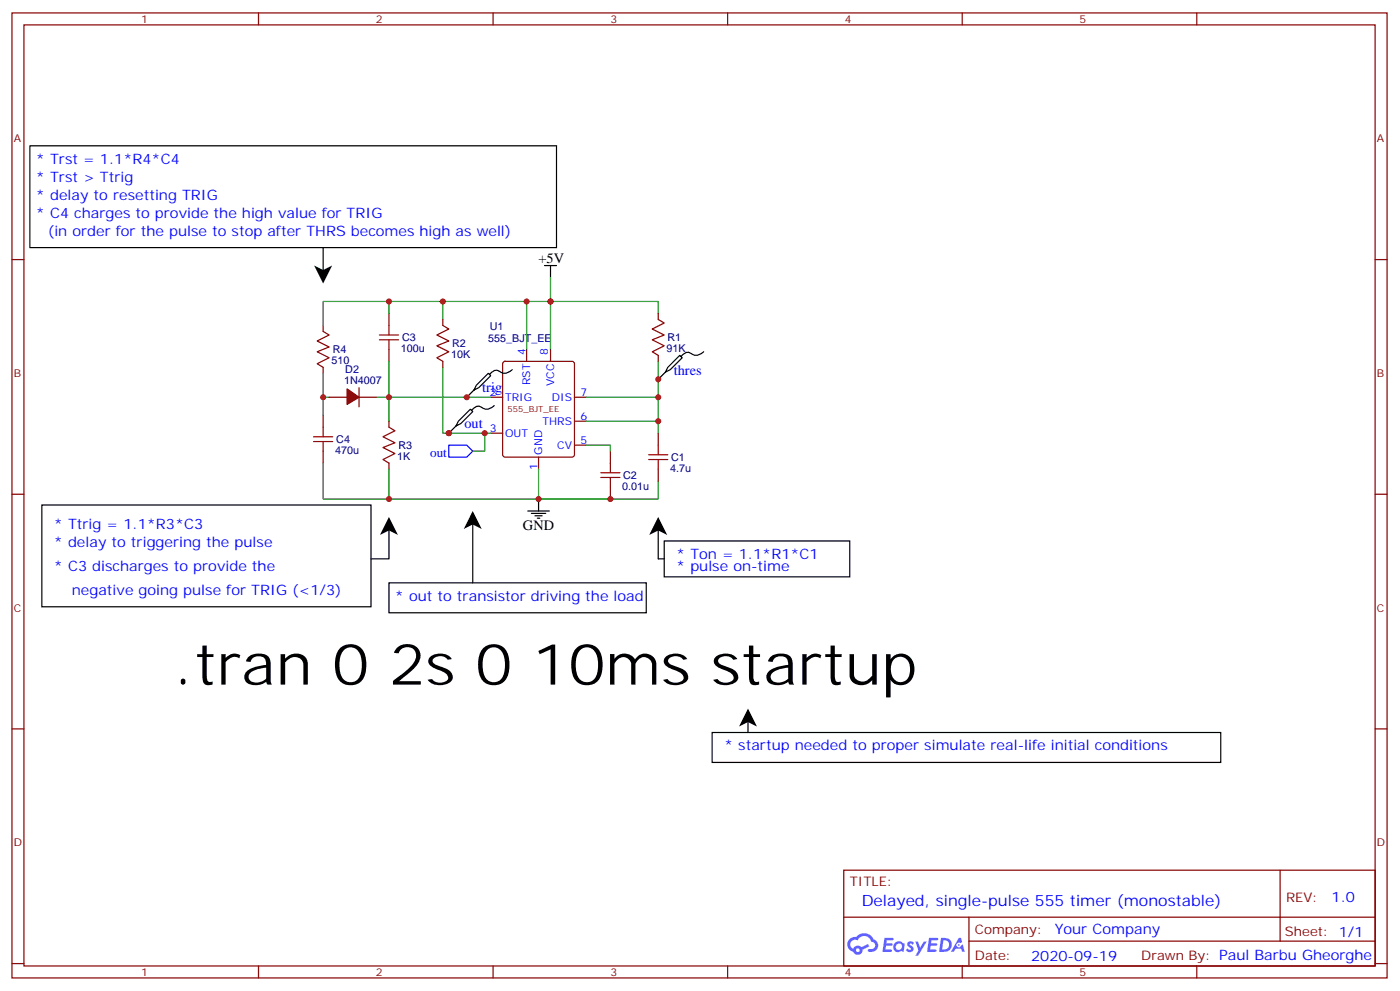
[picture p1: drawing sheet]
<svg xmlns="http://www.w3.org/2000/svg" width="413mm" height="292mm" viewBox="0 0 413 292" stroke-linecap="round" stroke-linejoin="round" font-family="sans-serif">
<g fill="none" stroke="#870000" stroke-width=".35">
<path d="M3.5 3.8h405.4v284.3h-405.4zM7.1 7.3h398.2v277.3h-398.2zM76.2 3.8v3.5M145.3 3.8v3.5M214.5 3.8v3.5M283.6 3.8v3.5M352.8 3.8v3.5M3.5 76.5h3.6M405.3 76.5h3.6M3.5 145.6h3.6M405.3 145.6h3.6M3.5 214.8h3.6"/>
<path d="M405.3 214.8h3.6M248.7 256.4h156.6v28.2h-156.6zM377.3 256.4v20.9M248.7 270.2h156.5M285.6 277.3h119.6M285.6 270.2v14.2M3.5 283.9h3.6M76.2 284.6v3.5M145.3 284.6v3.5M214.5 284.6v3.5M283.6 284.6v3.5M352.8 284.6v3.5"/>
<path d="M405.3 283.9h3.6"/>
</g>
<g fill="#5487ff">
<path d="M267.7 277.6a1.22 1.22 0 0 1 1.7 .2l-.4 .6a.47 .47 0 0 0-.3-.4 .47 .47 0 0 0-.5 .2l.1 .2a1.14 1.14 0 0 1 .8 1.8 1.14 1.14 0 0 1-1.9 0l-.2-.2 .5-.6 .7 .5a.29 .29 0 0 0 .3-.3 .29 .29 0 0 0-.2-.3 1.04 1.04 0 0 1-.6-1.7z"/>
<path d="M260.7 276.3h2.4l.3 .2-.2 .5-1.8 .1-.1 .8h1.5l.3 .4-.3 .4h-1.6l-.2 1.1h1.7l.2 .3-.2 .3-2.6 .1z"/>
<path d="M273.8 276.3h2.4l.3 .2-.1 .5-1.8 .1-.2 .8h1.6l.3 .4-.4 .4h-1.6l-.1 1.1h1.7l.2 .3-.2 .3-2.6 .1z"/>
<path d="M282.6 276.3h.7l.3 1.3-.6 .3a.69 .69 0 0 0-1 .3 .69 .69 0 0 0 .4 .9 .69 .69 0 0 0 .9-.6l.5-.2 .6 2.2h-.8l-.2-.9h-1.8l-.5 .9h-.8z"/>
<path d="M269.8 277.4h.8l.6 1.8 1.1-1.8h.9l-2.6 4.2h-.8l.9-1.5z"/>
<path d="M277.4 276.3l-.6 4.2h1.3a2.11 2.11 0 0 0 2.5-2.1 2.11 2.11 0 0 0-2.5-2.1zM278.1 277.1a1.39 1.39 0 0 1 1.7 1.4 1.39 1.39 0 0 1-1.8 1.3h-.3z"/>
<path d="M263.7 277.9a1.54 1.54 0 0 0-.1 2.2 1.54 1.54 0 0 0 2.2 .1l.6 .3 .3-2.3-.2-.3h-.4a1.49 1.49 0 0 0-2.4 0zM264 278.9a.94 .94 0 0 1 1.8 0 .94 .94 0 0 1-1.8 0z"/>
<path d="M250.4 276.7a2.18 2.18 0 0 0 1.1 3.7 1.44 1.44 0 0 0 1.6 .9 1.44 1.44 0 0 0 1.2-1.4l2-1.1-.5-.7-1.9 1a1.47 1.47 0 0 0-2.4 .4 1.39 1.39 0 0 1-.7-1.9 1.39 1.39 0 0 1 2-.5 2.12 2.12 0 0 1 2.2-1.3 2.12 2.12 0 0 1 1.9 1.7 1.14 1.14 0 0 1 1.1 1.4 1.14 1.14 0 0 1-1.7 .7 .43 .43 0 0 0-.5 .4 .43 .43 0 0 0 .4 .5 1.98 1.98 0 0 0 2.5-1.2 1.98 1.98 0 0 0-1.2-2.6 3.1 3.1 0 0 0-5.3-.6l-.9 .1zM252.3 280a.55 .55 0 0 1 1.1 0 .55 .55 0 0 1-1.1 0z"/>
<circle cx="282.6" cy="278.4" r=".26"/>
</g>
<g fill="none" stroke="#870000" stroke-width=".35">
<path d="M95.2 95.9v1.7l1.8 1.1-3.5 1.8 3.5 1.7-3.5 1.4 3.5 1.8-3.5 1.8 1.7 1v1.8M114.7 92.4v3.5M130.5 94.1v1.8l1.8 1-3.5 1.8 3.5 1.8-3.5 1.4 3.5 1.7-3.5 1.8 1.7 1.1v1.7M194 92.4v1.7l1.8 1.1-3.5 1.7 3.5 1.8-3.5 1.4 3.5 1.8-3.5 1.7 1.7 1.1v1.8M97 117.1h5.3M105.8 117.1h5.3M105.8 114.2v5.7M114.7 102.9v3.6M144.6 117.1h3.6M148.4 106.7l.5-.2h19.7l.5 .2 .2 .5v26.8l-.2 .5-.5 .2h-19.7l-.5-.2-.2-.5v-26.8zM155.2 102.9v3.6M162.3 102.9v3.6"/>
<path d="M169.3 117.1h3.6M95.2 122.3v3.6M95.2 132.9v3.6M114.7 124.1v1.8l1.7 1-3.5 1.8 3.5 1.8-3.5 1.4 3.5 1.7-3.5 1.8 1.8 1.1v1.7M144.6 127.6h3.6M158.7 134.7v3.5M169.3 131.2h3.6M169.3 124.1h3.6M179.9 132.9v3.6M194 127.6v3.6M194 138.2v3.5M179.9 143.5v3.5"/>
</g>
<g fill="none" stroke="#000" stroke-width=".35">
<path d="M8.8 43h155.2v30h-155.2zM95.2 73v7M160.5 78.2h3.5M162.3 78.2v3.6M139.7 114.9l1.4-.7 3.5-3.5-.7-.7-3.5 3.5-.7 1.4-2.1 2.2M145.7 119.5a3.1 3.1 0 0 1-4.4 .2 2.4 2.4 0 0 0-2.3 1.2M151 108.9a3.1 3.1 0 0 1-4.4 .2 2.4 2.4 0 0 0-2.3 1.2M196.1 109.6l1.5-.7 3.5-3.5-.7-.7-3.6 3.5-.7 1.4-2.1 2.2M207.4 103.6a3.1 3.1 0 0 1-4.4 .2 2.4 2.4 0 0 0-2.3 1.3M134.4 125.5l1.4-.7 3.5-3.5-.7-.7-3.5 3.5-.7 1.4-2.1 2.1M12.3 148.8h97.1v30h-97.1zM114.7 155.9v8.8h-5.3"/>
<path d="M139.3 154.1v17.6M155.6 150.6h6.3M156.6 151.3h4.3M157.7 152h2.1M158.4 152.7h.7M158.7 147v3.6M194 155.9v8.8h1.8M195.8 159.4h54.7v10.6h-54.7zM114.7 171.7h75.8v8.9h-75.8zM209.9 215.8h149.9v8.8h-149.9zM220.5 212.3v3.5"/>
</g>
<g fill="none" stroke="#008700" stroke-width=".35">
<path d="M114.7 88.8h-19.5v7.1M130.5 88.8h-15.8v3.6M155.2 88.8v14.1M162.3 81.8v21.1M194 92.4v-3.6h-63.5v5.3M95.2 117.1h1.8M95.2 110v12.3M111.1 117.1h33.5M114.7 106.5v17.6M130.5 108.2v19.4h14.1M172.9 117.1h21.1M194 106.5v17.6h-21.1"/>
<path d="M95.2 136.5v10.5h19.5M114.7 138.2v8.8h65.2M142.9 127.6v5.3h-3.6M158.7 138.2v8.8h35.3v-5.3M172.9 131.2h7v1.7M194 124.1v3.5"/>
</g>
<g fill="none" stroke="#a10000" stroke-width=".35">
<path d="M111.8 98.7h5.7M114.7 95.9v2.8M111.8 100.1h5.7M114.7 100.1v2.8M92.4 130.1h5.7M92.4 128.7h5.7M95.2 125.9v2.8M95.2 130.1v2.8M177.1 139.3h5.6M179.9 136.5v2.8M191.2 135.4h5.6M191.2 134h5.6"/>
<path d="M194 131.2v2.8M194 135.4v2.8M177.1 140.7h5.6M179.9 140.7v2.8"/>
</g>
<path d="M102.3 114.6l3.5 2.5-3.5 2.1z" fill="#870000" stroke="#870000" stroke-width=".35"/>
<path d="M92.6 78.2l2.6 1.4 2.7-1.4-2.7 5.3zM114.7 152.3l2.6 5.3-2.6-1.3-2.7 1.3zM139.3 150.6l2.7 5.3-2.7-1.4-2.6 1.4zM194 152.3l2.7 5.3-2.7-1.3-2.6 1.3zM220.5 208.8l2.6 5.3-2.6-1.4-2.7 1.4z" fill="#000"/>
<path d="M132.3 131.2h5.3l1.7 1.7-1.7 1.8h-5.3z" fill="none" stroke="#00f" stroke-width=".35"/>
<g fill="#c00">
<circle cx="162.3" cy="88.8" r=".88"/>
<circle cx="158.8" cy="147" r=".88"/>
<circle cx="132.3" cy="127.6" r=".88"/>
<circle cx="179.9" cy="147" r=".88"/>
<circle cx="130.5" cy="88.8" r=".88"/>
<circle cx="194" cy="111.8" r=".88"/>
<circle cx="194" cy="124.1" r=".88"/>
<circle cx="114.7" cy="117.1" r=".88"/>
<circle cx="137.6" cy="117.1" r=".88"/>
<circle cx="155.2" cy="88.8" r=".88"/>
<circle cx="194" cy="117.1" r=".88"/>
<circle cx="114.7" cy="147" r=".88"/>
<circle cx="114.7" cy="88.8" r=".88"/>
<circle cx="95.3" cy="117.1" r=".88"/>
<circle cx="142.9" cy="127.6" r=".88"/>
</g>
<text font-size="16.9" x="51.2" y="201.7">.tran 0 2s 0 10ms startup</text>
<text font-size="4.6" fill="#00f" x="254" y="267">Delayed, single-pulse 555 timer (monostable)</text>
<g font-size="4.2" fill="#00f">
<text x="10.6" y="48.3">* Trst = 1.1*R4*C4</text>
<text x="10.6" y="53.6">* Trst &gt; Ttrig</text>
<text x="10.6" y="58.8">* delay to resetting TRIG</text>
<text x="10.6" y="64.1">* C4 charges to provide the high value for TRIG</text>
<text x="14.1" y="69.4">(in order for the pulse to stop after THRS becomes high as well)</text>
<text x="198.6" y="110.3">thres</text>
<text x="142.2" y="115.6">trig</text>
<text x="136.9" y="126.2">out</text>
<text x="15.9" y="155.9">* Ttrig = 1.1*R3*C3</text>
<text x="15.9" y="161.1">* delay to triggering the pulse</text>
<text x="199.3" y="164.7">* Ton = 1.1*R1*C1</text>
<text x="15.9" y="168.2">* C3 discharges to provide the</text>
<text x="199.3" y="168.2">* pulse on-time</text>
<text x="21.2" y="175.3">negative going pulse for TRIG (&lt;1/3)</text>
<text x="116.4" y="177">* out to transistor driving the load</text>
<text x="213.4" y="221.1">* startup needed to proper simulate real-life initial conditions</text>
<text x="392.5" y="265.7">1.0</text>
<text x="310.9" y="275.2">Your Company</text>
<text x="304" y="283">2020-09-19</text>
</g>
<g font-size="4.2">
<text x="158.7" y="77.5">+5V</text>
<text x="154.2" y="156.2">GND</text>
</g>
<text font-size="3.9" fill="#00f" x="126.8" y="134.7">out</text>
<g font-size="3.9" fill="#800">
<text x="250.5" y="261">TITLE:</text>
<text x="379.1" y="265.7">REV:</text>
<text x="287.4" y="275.2">Company:</text>
<text x="378.7" y="275.8">Sheet: 1/1</text>
<text x="287.4" y="282.9">Date:</text>
<text x="336.4" y="282.9">Drawn By: Paul Barbu Gheorghe</text>
</g>
<g font-size="3.2" fill="#800">
<text x="41.6" y="6.8">1</text>
<text x="110.8" y="6.8">2</text>
<text x="179.9" y="6.8">3</text>
<text x="249.1" y="6.8">4</text>
<text x="318.2" y="6.8">5</text>
<text x="4.1" y="41.9">A</text>
<text x="405.9" y="41.9">A</text>
<text x="4.1" y="111.1">B</text>
<text x="405.9" y="111.1">B</text>
<text x="4.1" y="180.2">C</text>
<text x="405.9" y="180.2">C</text>
<text x="4.1" y="249.3">D</text>
<text x="405.9" y="249.3">D</text>
<text x="41.6" y="287.6">1</text>
<text x="110.8" y="287.6">2</text>
<text x="179.9" y="287.6">3</text>
<text x="249.1" y="287.6">4</text>
<text x="318.2" y="287.6">5</text>
</g>
<g font-size="3.2" fill="#000080">
<text x="118.5" y="100.5">C3</text>
<text x="143.9" y="100.6">555_BJT_EE</text>
<text x="144.3" y="97.4">U1</text>
<text x="196.7" y="100.5">R1</text>
<text x="97.7" y="107.2">510</text>
<text x="98.1" y="104">R4</text>
<text x="118.2" y="103.6">100u</text>
<text x="133" y="105.5">10K</text>
<text x="133.2" y="102.3">R2</text>
<text x="196.5" y="103.8">91K</text>
<text x="101.4" y="113.2">1N4007</text>
<text x="101.8" y="110">D2</text>
<text x="99.1" y="130.5">C4</text>
<text x="98.8" y="133.6">470u</text>
<text x="117.1" y="135.4">1K</text>
<text x="117.5" y="132.2">R3</text>
<text x="197.8" y="135.8">C1</text>
<text x="183.7" y="141.1">C2</text>
<text x="197.6" y="139.1">4.7u</text>
<text x="183.4" y="144.3">0.01u</text>
</g>
<g font-size="3.2" fill="#00f">
<text x="154.9" y="104.7" transform="rotate(-90 154.9 104.7)">4</text>
<text x="161.5" y="104.6" transform="rotate(-90 161.5 104.6)">8</text>
<text x="156.3" y="113.5" transform="rotate(-90 156.3 113.5)">RST</text>
<text x="163.3" y="113.8" transform="rotate(-90 163.3 113.8)">VCC</text>
<text x="144.4" y="116.7">2</text>
<text x="148.9" y="118.1">TRIG</text>
<text x="162.7" y="118.1">DIS</text>
<text x="171.1" y="116.7">7</text>
<text x="159.9" y="125.2">THRS</text>
<text x="171.1" y="123.8">6</text>
<text x="144.4" y="127.3">3</text>
<text x="148.9" y="128.7">OUT</text>
<text x="171.1" y="130.8">5</text>
<text x="159.8" y="134" transform="rotate(-90 159.8 134)">GND</text>
<text x="164.2" y="132.2">CV</text>
<text x="158.4" y="138.5" transform="rotate(-90 158.4 138.5)">1</text>
</g>
<text font-size="2.5" fill="#800" x="149.6" y="121.3">555_BJT_EE</text>
</svg>
